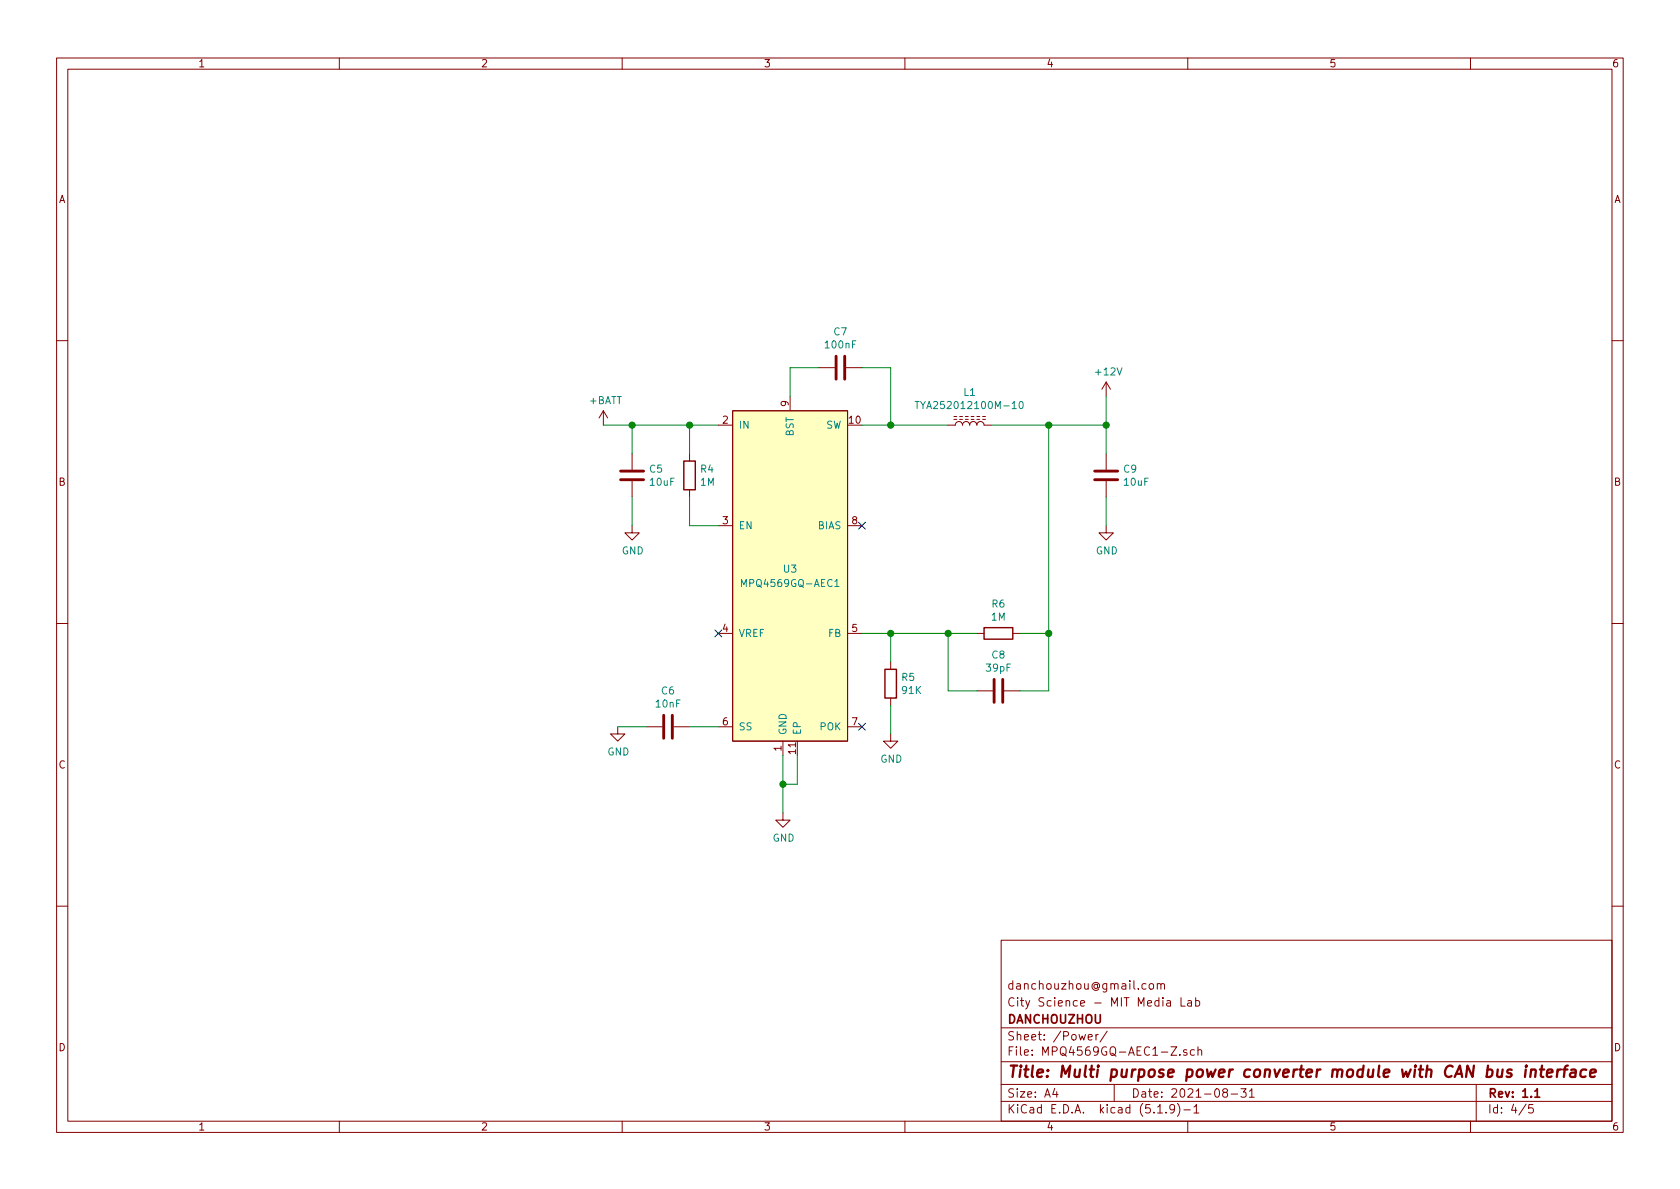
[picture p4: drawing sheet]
EESchema Schematic File Version 4
EELAYER 30 0
EELAYER END
$Descr A4 11693 8268
encoding utf-8
Sheet 4 5
Title "Multi purpose power converter module with CAN bus interface"
Date "2021-08-31"
Rev "1.1"
Comp "DANCHOUZHOU"
Comment1 "City Science - MIT Media Lab"
Comment2 "danchouzhou@gmail.com"
Comment3 ""
Comment4 ""
$EndDescr
$Comp
L MPQ4569:MPQ4569GQ-AEC1 U3
U 1 1
P 5500 4000
F 0 "U3" H 5500 4050 50  0000 C CNN
F 1 "MPQ4569GQ-AEC1" H 5500 3950 50  0000 C CNN
F 2 "QFN-10-1EP_3x3mm_P0.5mm_EP1.7x2.5mm:QFN-10-1EP_3x3mm_P0.5mm_EP1.7x2.5mm" H 5500 5300 50  0001 C CNN
F 3 "" H 5500 5300 50  0001 C CNN
	1    5500 4000
	1    0    0    -1  
$EndComp
$Comp
L Device:R R4
U 1 1
P 4800 3300
F 0 "R4" H 4870 3346 50  0000 L CNN
F 1 "1M" H 4870 3255 50  0000 L CNN
F 2 "Resistor_SMD:R_0603_1608Metric" V 4730 3300 50  0001 C CNN
F 3 "~" H 4800 3300 50  0001 C CNN
	1    4800 3300
	1    0    0    -1  
$EndComp
Wire Wire Line
	5000 2950 4800 2950
Wire Wire Line
	4800 2950 4800 3150
Wire Wire Line
	4800 3450 4800 3650
Wire Wire Line
	4800 3650 5000 3650
$Comp
L Device:C C6
U 1 1
P 4650 5050
F 0 "C6" V 4398 5050 50  0000 C CNN
F 1 "10nF" V 4489 5050 50  0000 C CNN
F 2 "Capacitor_SMD:C_0603_1608Metric" H 4688 4900 50  0001 C CNN
F 3 "~" H 4650 5050 50  0001 C CNN
	1    4650 5050
	0    1    1    0   
$EndComp
Wire Wire Line
	4800 5050 5000 5050
Wire Wire Line
	4300 5050 4500 5050
$Comp
L power:GND #PWR019
U 1 1
P 4300 5050
F 0 "#PWR019" H 4300 4800 50  0001 C CNN
F 1 "GND" H 4305 4877 50  0000 C CNN
F 2 "" H 4300 5050 50  0001 C CNN
F 3 "" H 4300 5050 50  0001 C CNN
	1    4300 5050
	1    0    0    -1  
$EndComp
$Comp
L power:GND #PWR021
U 1 1
P 5450 5650
F 0 "#PWR021" H 5450 5400 50  0001 C CNN
F 1 "GND" H 5455 5477 50  0000 C CNN
F 2 "" H 5450 5650 50  0001 C CNN
F 3 "" H 5450 5650 50  0001 C CNN
	1    5450 5650
	1    0    0    -1  
$EndComp
Wire Wire Line
	5450 5250 5450 5450
Wire Wire Line
	5550 5250 5550 5450
Wire Wire Line
	5550 5450 5450 5450
Connection ~ 5450 5450
Wire Wire Line
	5450 5450 5450 5650
$Comp
L Device:C C9
U 1 1
P 7700 3300
F 0 "C9" H 7815 3346 50  0000 L CNN
F 1 "10uF" H 7815 3255 50  0000 L CNN
F 2 "Capacitor_SMD:C_0805_2012Metric" H 7738 3150 50  0001 C CNN
F 3 "~" H 7700 3300 50  0001 C CNN
	1    7700 3300
	1    0    0    -1  
$EndComp
$Comp
L power:GND #PWR024
U 1 1
P 7700 3650
F 0 "#PWR024" H 7700 3400 50  0001 C CNN
F 1 "GND" H 7705 3477 50  0000 C CNN
F 2 "" H 7700 3650 50  0001 C CNN
F 3 "" H 7700 3650 50  0001 C CNN
	1    7700 3650
	1    0    0    -1  
$EndComp
$Comp
L power:+12V #PWR023
U 1 1
P 7700 2750
F 0 "#PWR023" H 7700 2600 50  0001 C CNN
F 1 "+12V" H 7715 2923 50  0000 C CNN
F 2 "" H 7700 2750 50  0001 C CNN
F 3 "" H 7700 2750 50  0001 C CNN
	1    7700 2750
	1    0    0    -1  
$EndComp
$Comp
L Device:C C5
U 1 1
P 4400 3300
F 0 "C5" H 4515 3346 50  0000 L CNN
F 1 "10uF" H 4515 3255 50  0000 L CNN
F 2 "Capacitor_SMD:C_1210_3225Metric" H 4438 3150 50  0001 C CNN
F 3 "~" H 4400 3300 50  0001 C CNN
	1    4400 3300
	1    0    0    -1  
$EndComp
Wire Wire Line
	4800 2950 4400 2950
Wire Wire Line
	4400 2950 4400 3150
Connection ~ 4800 2950
Wire Wire Line
	4200 2950 4400 2950
Connection ~ 4400 2950
$Comp
L power:+BATT #PWR018
U 1 1
P 4200 2950
F 0 "#PWR018" H 4200 2800 50  0001 C CNN
F 1 "+BATT" H 4215 3123 50  0000 C CNN
F 2 "" H 4200 2950 50  0001 C CNN
F 3 "" H 4200 2950 50  0001 C CNN
	1    4200 2950
	1    0    0    -1  
$EndComp
Wire Wire Line
	4400 3450 4400 3650
$Comp
L power:GND #PWR020
U 1 1
P 4400 3650
F 0 "#PWR020" H 4400 3400 50  0001 C CNN
F 1 "GND" H 4405 3477 50  0000 C CNN
F 2 "" H 4400 3650 50  0001 C CNN
F 3 "" H 4400 3650 50  0001 C CNN
	1    4400 3650
	1    0    0    -1  
$EndComp
Wire Wire Line
	6000 2950 6200 2950
Connection ~ 6200 2950
$Comp
L Device:L_Core_Ferrite L1
U 1 1
P 6750 2950
F 0 "L1" V 6975 2950 50  0000 C CNN
F 1 "TYA252012100M-10" V 6884 2950 50  0000 C CNN
F 2 "tya252010-series:tya252010-series" H 6750 2950 50  0001 C CNN
F 3 "~" H 6750 2950 50  0001 C CNN
	1    6750 2950
	0    -1   -1   0   
$EndComp
Wire Wire Line
	6200 2950 6600 2950
$Comp
L Device:C C7
U 1 1
P 5850 2550
F 0 "C7" V 5598 2550 50  0000 C CNN
F 1 "100nF" V 5689 2550 50  0000 C CNN
F 2 "Capacitor_SMD:C_0603_1608Metric" H 5888 2400 50  0001 C CNN
F 3 "~" H 5850 2550 50  0001 C CNN
	1    5850 2550
	0    1    1    0   
$EndComp
Wire Wire Line
	6000 2550 6200 2550
Wire Wire Line
	6200 2550 6200 2950
Wire Wire Line
	5700 2550 5500 2550
Wire Wire Line
	5500 2550 5500 2750
NoConn ~ 5000 4400
NoConn ~ 6000 3650
NoConn ~ 6000 5050
Wire Wire Line
	7700 2750 7700 2950
Connection ~ 7700 2950
Wire Wire Line
	7700 2950 7700 3150
Wire Wire Line
	7700 3650 7700 3450
Wire Wire Line
	6900 2950 7300 2950
$Comp
L Device:R R6
U 1 1
P 6950 4400
F 0 "R6" V 6743 4400 50  0000 C CNN
F 1 "1M" V 6834 4400 50  0000 C CNN
F 2 "Resistor_SMD:R_0603_1608Metric" V 6880 4400 50  0001 C CNN
F 3 "~" H 6950 4400 50  0001 C CNN
	1    6950 4400
	0    1    1    0   
$EndComp
$Comp
L Device:C C8
U 1 1
P 6950 4800
F 0 "C8" V 6698 4800 50  0000 C CNN
F 1 "39pF" V 6789 4800 50  0000 C CNN
F 2 "Capacitor_SMD:C_0603_1608Metric" H 6988 4650 50  0001 C CNN
F 3 "~" H 6950 4800 50  0001 C CNN
	1    6950 4800
	0    1    1    0   
$EndComp
Wire Wire Line
	7100 4400 7300 4400
Wire Wire Line
	7300 4800 7100 4800
Wire Wire Line
	7300 2950 7300 4400
Connection ~ 7300 4400
Wire Wire Line
	7300 4400 7300 4800
Wire Wire Line
	6800 4400 6600 4400
Wire Wire Line
	6600 4400 6600 4800
Wire Wire Line
	6600 4800 6800 4800
Connection ~ 6600 4400
$Comp
L Device:R R5
U 1 1
P 6200 4750
F 0 "R5" H 6270 4796 50  0000 L CNN
F 1 "91K" H 6270 4705 50  0000 L CNN
F 2 "Resistor_SMD:R_0603_1608Metric" V 6130 4750 50  0001 C CNN
F 3 "~" H 6200 4750 50  0001 C CNN
	1    6200 4750
	1    0    0    -1  
$EndComp
Wire Wire Line
	6000 4400 6200 4400
Wire Wire Line
	6200 4600 6200 4400
Connection ~ 6200 4400
Wire Wire Line
	6200 4400 6600 4400
Wire Wire Line
	6200 5100 6200 4900
$Comp
L power:GND #PWR022
U 1 1
P 6200 5100
F 0 "#PWR022" H 6200 4850 50  0001 C CNN
F 1 "GND" H 6205 4927 50  0000 C CNN
F 2 "" H 6200 5100 50  0001 C CNN
F 3 "" H 6200 5100 50  0001 C CNN
	1    6200 5100
	1    0    0    -1  
$EndComp
Connection ~ 7300 2950
Wire Wire Line
	7300 2950 7700 2950
$EndSCHEMATC
